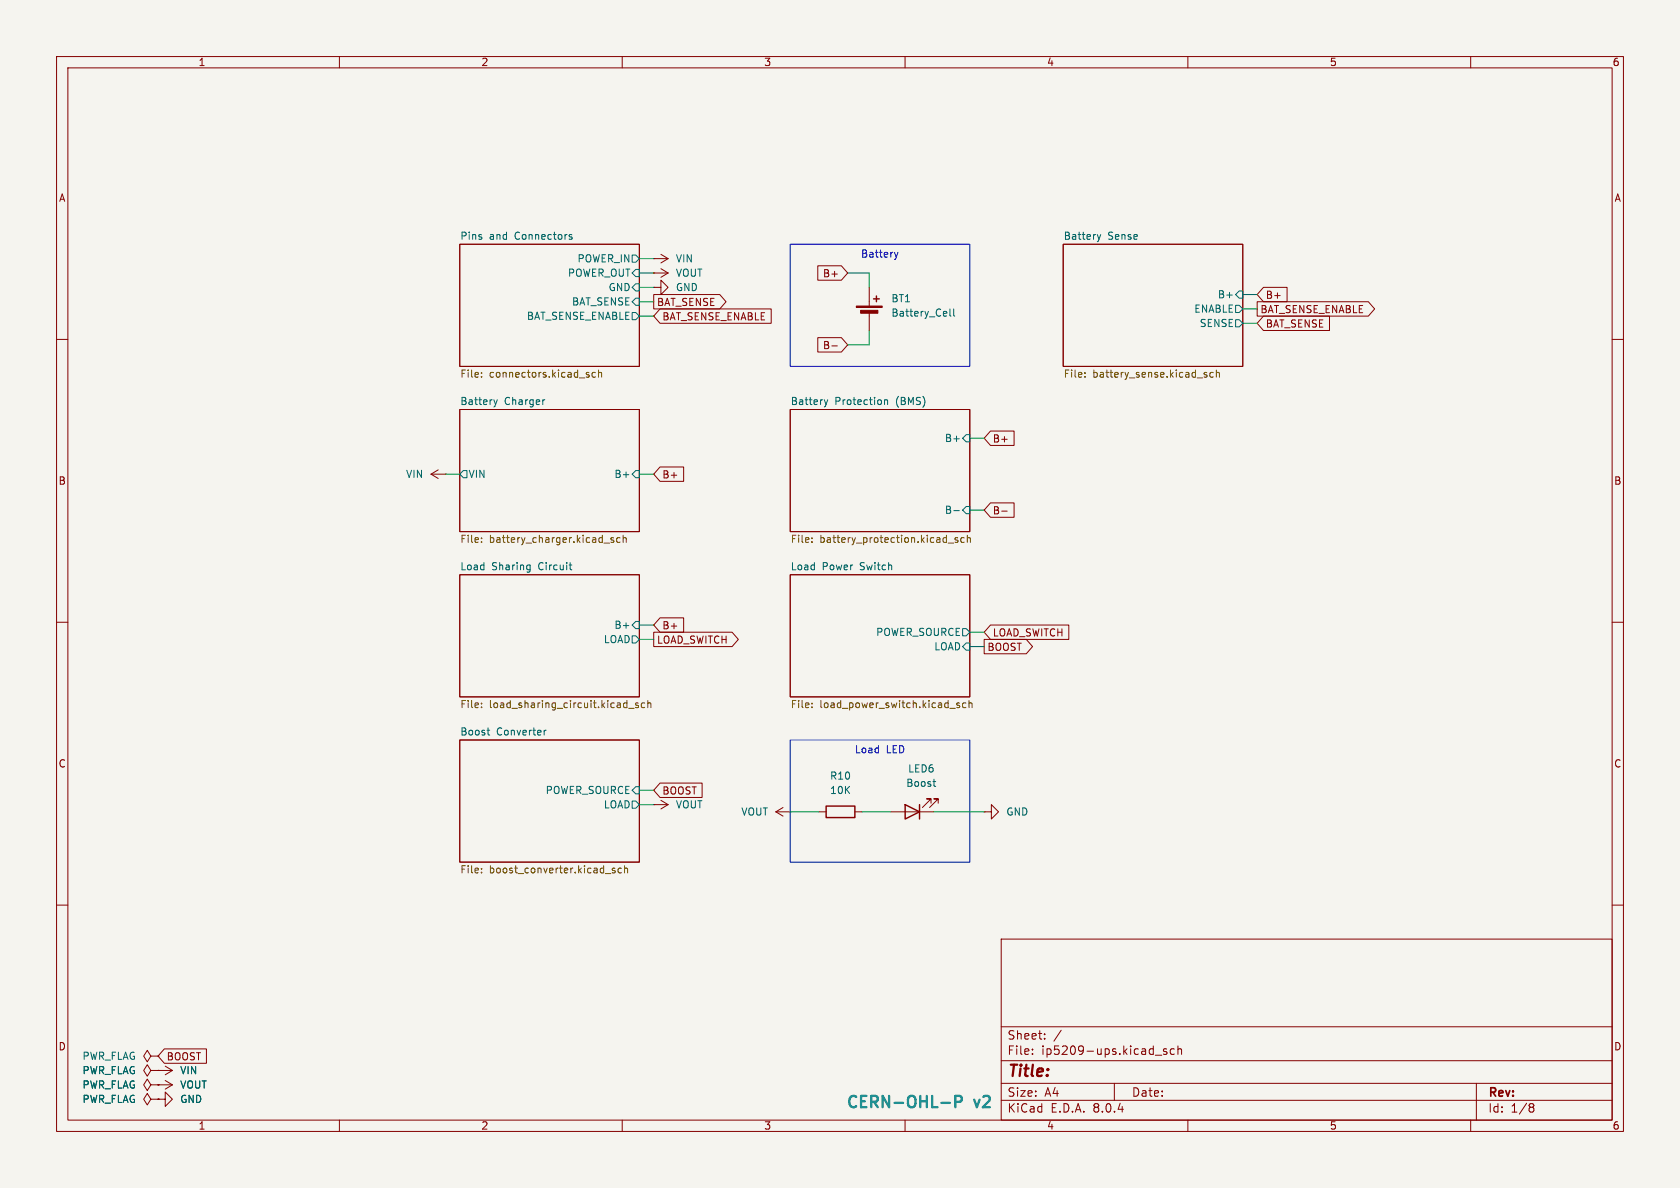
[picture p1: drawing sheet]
<svg xmlns="http://www.w3.org/2000/svg" width="297mm" height="210mm" viewBox="0 0 297 210" stroke-linecap="round" stroke-linejoin="round" font-family="sans-serif">
<path d="M0 0h297v210h-297z" fill="#f5f4ef" stroke="#f5f4ef" stroke-width=".18"/>
<g fill="none" stroke="#840000" stroke-width=".18">
<path d="M10 10h277v190h-277zM12 12h273v186h-273zM60 10v2M110 10v2M160 10v2M210 10v2M260 10v2M10 60h2M81.3 43.2h31.7v21.6h-31.7zM115.6 50.8h1.2v-1.3l1.3 1.3-1.3 1.3v-1.3M115.6 50.8h.1M115.6 48.3h.1"/>
<path d="M115.6 45.7h.1M115.6 52.1h11.6l1.2 1.2-1.2 1.3h-11.6zM115.6 48.3h2.5M115.6 45.7h2.5M116.7 54.6h19.6v2.6h-19.6l-1.1-1.3zM116.8 47.5l1.3 .8M116.8 45l1.3 .7M118.1 48.3l-1.3 .7M118.1 45.7l-1.3 .8M144.6 59.7h4.1l1.2 1.3-1.2 1.2h-4.1zM144.6 47h4.1l1.2 1.3-1.2 1.2h-4.1zM153.7 50.8v3.3"/>
<path d="M153.7 55.1v3.3M188 43.2h31.7v21.6h-31.7zM222.2 53.3h19.7l1.1 1.3-1.1 1.3h-19.7zM223.4 50.8h4.1v2.5h-4.1l-1.2-1.2zM223.4 55.9h11.6v2.5h-11.6l-1.2-1.2zM285 60h2M81.3 72.4h31.7v21.6h-31.7zM139.7 72.4h31.7v21.6h-31.7zM147.1 61.1h.9M175.1 76.2h4.2v2.5h-4.2l-1.1-1.2zM76.2 83.8l1.3 .8M76.2 83.8h2.5"/>
<path d="M77.5 83.1l-1.3 .7M78.7 83.8h.1M116.7 82.5h4.2v2.6h-4.2l-1.1-1.3zM175.1 88.9h4.2v2.5h-4.2l-1.1-1.2zM177.1 90.4h1M10 110h2M81.3 101.6h31.7v21.6h-31.7zM115.6 111.8h13.8l1.1 1.2-1.1 1.3h-13.8zM116.7 109.2h4.2v2.6h-4.2l-1.1-1.3zM139.7 101.6h31.7v21.6h-31.7zM174 113h7.4l1.1 1.3-1.1 1.3h-7.4zM175.1 110.5h13.9v2.5h-13.9l-1.1-1.2z"/>
<path d="M285 110h2M81.3 130.8h31.7v21.6h-31.7zM116.7 138.4h7.4v2.6h-7.4l-1.1-1.3zM10 160h2M115.6 142.2h.1M115.6 142.2h2.5M116.8 141.5l1.3 .7M118.1 142.2l-1.3 .8M137.2 143.5h2.5M137.2 143.5l1.2 .8M138.4 142.7l-1.2 .8M139.7 143.5h.1"/>
<path d="M144.8 143.5h1.2M151.1 143.5h1.3M157.5 143.5h7.6M164.6 142v-.8h-.8h.8l-1.5 1.5M165.9 142v-.8h-.8h.8l-1.6 1.5M174 143.5h1.3v-1.3l1.2 1.3-1.2 1.3v-1.3M174 143.5h.1M285 160h2M177 166h108v32h-108zM26.7 191.8l-.7-1-.6 1 .6 1 .7-1h1.2M26.7 186.7l-.7-1-.6 1 .6 1 .7-1h1.2M26.7 189.2l-.7-1-.6 1 .6 1 .7-1h1.2"/>
<path d="M26.7 194.3l-.7-1-.6 1 .6 1 .7-1h1.2M27.9 191.8h.1M27.9 186.7h.1M27.9 194.3h1.3v-1.3l1.3 1.3-1.3 1.3v-1.3M27.9 194.3h.1M27.9 189.2h.1M27.9 189.2h2.6M27.9 191.8h2.6M29.1 185.4h7.4v2.6h-7.4l-1.2-1.3zM29.2 188.5l1.3 .7M29.2 191l1.3 .8M30.5 189.2l-1.3 .8"/>
<path d="M30.5 191.8l-1.3 .7M60 198v2M110 198v2M160 198v2M177 194.5h108M177 191.5h108M177 187.5h108M177 181.5h108M182.5 186.3v.1M182.5 185.5v.1M184.7 183.6v.1M184.7 182.8v.1"/>
<path d="M187.6 182.1l-1.3 2M197 191.5v3M204.2 186.5h1.2M206.2 185.5l-.3-.1-.2 .2v.2l.5 .2v.3h-.5M207.6 185.5l-.4-.1-.3 .3v.4l.1 .2h.6M208.2 185.5l.3-.1 .3 .1 .1 .9M208.2 184.9v1.5M210 198v2M260 198v2M261 191.5v6.5M270.6 195.1h.3l.3 .3-.3 .3M270.6 195.7h.3"/>
<path d="M270.9 195.7l.2 .2 .1 .4-.3 .3h-.3"/>
</g>
<g fill="none" stroke="#006464" stroke-width=".18">
<path d="M100.7 41.8l.4 .1 .1 .2-.2 .2-.4-.1M100.7 41.5h.4M111.8 45.1h.6l.6 .6-.6 .7h-.6zM111.8 48.3l.6-.7h.6v1.3h-.6zM111.8 53.3l.6-.6h.6v1.3h-.6zM111.8 55.2h.6l.6 .7-.6 .6h-.6zM112.4 50.2h.6v1.2h-.6l-.6-.6zM167.9 54.6v1.1l.2 .2M168.6 54.6v1.1l.2 .2M194 41.5l.3 .8M194.3 42.3l-.2 .4M194.6 41.5l-.3 .8"/>
<path d="M218.4 56.5h.7l.6 .7-.6 .6h-.7zM218.4 54h.7l.6 .6-.6 .6h-.7zM219.1 51.4h.6v1.3h-.6l-.7-.6zM87.3 70.7l.3 .8M87.6 71.5l-.2 .4M87.9 70.7l-.3 .8M96.3 70.7h-.2M145.7 70.7l.3 .8M146 71.5l-.2 .4M146.3 70.7l-.3 .8M156.4 70.7v.8M156.4 70.8l.2-.1h.3v.8"/>
<path d="M170.8 76.8h.6v1.3h-.6l-.6-.6zM81.3 83.8l.6-.6h.6v1.3h-.6zM93.4 99.9h.3M93.7 99.9v1l-.2 .2M100.6 99.9h.5M111.8 83.8l.6-.6h.6v1.3h-.6zM168.6 90.3h1M170.8 89.5h.6v1.3h-.6l-.6-.6zM93.7 100.7h-.3M100.9 100.7h.2M111.8 112.4h.6l.6 .6-.6 .7h-.6zM112.4 109.9h.6v1.2h-.6l-.6-.6z"/>
<path d="M170.2 111.1h.6l.6 .7-.6 .6h-.6zM170.8 113.7h.6v1.2h-.6l-.6-.6zM86.1 129.1h.5M86.3 129.9h.3M96.2 129.1v.8M96.6 129.1l-.4 .2M111.8 139.7l.6-.6h.6v1.2h-.6zM164.9 138.2h.5M165.2 138.9l.2 .1M111.8 141.6h.6l.6 .6-.6 .7h-.6z"/>
</g>
<g fill="none" stroke="#725600" stroke-width=".18">
<path d="M85.1 65.9v.1M85.1 66.6v.1M104 66.3l.2 .1-.2 .3M104 65.8l.1 .1M105.3 65.9l-.4-.1-.2 .3 .1 .5h.5M105.8 66l.2-.2 .3 .1 .1 .8M105.8 65.4v1.3M191.8 66.6v.1M191.8 65.9v.1M213 66.3h.3l.1 .2-.2 .2h-.2M213 65.8l.3 .1M214.5 65.9l-.4-.1-.2 .3 .1 .5h.5"/>
<path d="M215 66l.2-.2 .3 .1 .1 .8M215 65.4v1.3M85.1 95.1v.1M85.1 95.8v.1M108.5 95.1l-.3-.1-.2 .2 .1 .2 .4 .1v.3h-.5M109.6 95.1l-.3-.1-.3 .3 .1 .5h.5M110.2 95.2l.1-.2 .4 .1v.8M110.2 94.6v1.3M143.5 95.8v.1M143.5 95.1v.1M167.6 96h1M169.3 95.1l-.3-.1-.2 .2 .1 .2 .4 .1v.3h-.5"/>
<path d="M170.5 95.1l-.4-.1-.2 .3 .1 .5h.5M171 95.2l.2-.2 .3 .1 .1 .8M171 94.6v1.3M85.1 124.3v.1M85.1 125v.1M111.1 125.2h1M112.8 124.3h-.3l-.2 .1 .1 .2 .4 .1v.3h-.5M114 124.3h-.4l-.2 .2 .1 .5h.5M114.5 124.4l.2-.1h.3l.1 .8M114.5 123.8v1.3M143.5 124.3v.1M143.5 125v.1"/>
<path d="M167.9 125.2h1M169.6 124.3h-.3l-.2 .1 .1 .2 .4 .1v.3h-.5M170.8 124.3h-.4l-.2 .2 .1 .5h.5M171.3 124.4l.2-.1h.3l.1 .8M171.3 123.8v1.3M85.1 154.2v.1M85.1 153.5v.1M108.7 153.5h-.3l-.2 .1 .1 .2 .4 .1v.3h-.5M109.9 153.5h-.4l-.2 .2 .1 .5h.5M110.4 153.6l.2-.1h.3l.1 .8M110.4 153v1.3"/>
</g>
<g fill="#840000" stroke="#840000" stroke-width=".18">
<path d="M151.4 54.1h4.6v.3h-4.6z"/>
<path d="M152.1 54.9h3.1v.5h-3.1z"/>
</g>
<path d="M154.4 52.8h1M154.9 52.3v1M146 142.5h5.1v2h-5.1zM160 142.2l2.6 1.3-2.6 1.3zM162.6 142.2v2.6" fill="none" stroke="#840000" stroke-width=".25"/>
<path d="M166.4 195h1.5M168.9 194.8h.8a.54 .54 0 0 0 .4-.5 .54 .54 0 0 0-.4-.6h-.8v2" fill="none" stroke="#0099b0" stroke-width=".4"/>
<path d="M139.7 43.2h31.7v21.6h-31.7zM158.1 44.6l.3 .9M158.4 45.5l-.1 .3M158.7 44.6l-.3 .9M139.7 130.8h31.7v21.6h-31.7z" fill="none" stroke="#0000c2" stroke-width=".18"/>
<g fill="none" stroke="#009600" stroke-width=".18">
<path d="M113 48.3h2.6M113 55.9h2.6M113 53.3h2.6M113 45.7h2.6M113 50.8h2.6M149.9 48.3h3.8v2.5M153.7 58.4v2.6h-3.8M219.7 52.1h2.5M219.7 54.6h2.5M219.7 57.2h2.5M171.4 77.5h2.6M78.7 83.8h2.6"/>
<path d="M113 83.8h2.6M171.4 90.2h2.6M113 110.5h2.6M113 113h2.6M171.4 114.3h2.6M171.4 111.8h2.6M113 139.7h2.6M113 142.2h2.6M139.7 143.5h5.1M152.4 143.5h5.1M165.1 143.5h8.9"/>
</g>
<text font-size="2.8" fill="#840000" x="178" y="190.9">Title:</text>
<g font-size="2.8" fill="#0099b0">
<text x="149.4" y="196.4">CERN-OHL-P</text>
<text x="172.3" y="196.4">v2</text>
</g>
<g font-size="2.1" fill="#840000">
<text x="178" y="184">Sheet:</text>
<text x="178" y="186.7">File:</text>
<text x="184.1" y="186.7">ip5209-ups.kicad_sch</text>
<text x="178" y="196.9">KiCad</text>
<text x="178" y="194.1">Size:</text>
<text x="184.7" y="194.1">A4</text>
<text x="185.7" y="196.9">E.D.A.</text>
<text x="193.3" y="196.9">8.0.4</text>
<text x="200" y="194.1">Date:</text>
<text x="263" y="194.3">Rev:</text>
<text x="263" y="196.9">Id:</text>
<text x="267.1" y="196.9">1/8</text>
</g>
<g font-size="1.8" fill="#840000">
<text x="35" y="11.9">1</text>
<text x="85" y="11.9">2</text>
<text x="135" y="11.9">3</text>
<text x="185" y="11.9">4</text>
<text x="235" y="11.9">5</text>
<text x="285" y="11.9">6</text>
<text x="10.3" y="35.9">A</text>
<text x="285.3" y="35.9">A</text>
<text x="145.4" y="49.2">B+</text>
<text x="223.7" y="53">B+</text>
<text x="116" y="54.3">BAT_SENSE</text>
<text x="117" y="56.8">BAT_SENSE_ENABLE</text>
<text x="222.7" y="55.6">BAT_SENSE_ENABLE</text>
<text x="223.7" y="58.1">BAT_SENSE</text>
<text x="145.4" y="61.9">B-</text>
<text x="175.4" y="78.4">B+</text>
<text x="10.3" y="85.9">B</text>
<text x="117" y="84.8">B+</text>
<text x="285.3" y="85.9">B</text>
<text x="175.4" y="91.1">B-</text>
<text x="116" y="114">LOAD_SWITCH</text>
<text x="117" y="111.4">B+</text>
<text x="175.4" y="112.7">LOAD_SWITCH</text>
<text x="174.5" y="115.3">BOOST</text>
<text x="10.3" y="135.9">C</text>
<text x="285.3" y="135.9">C</text>
<text x="117" y="140.7">BOOST</text>
<text x="10.3" y="185.9">D</text>
<text x="285.3" y="185.9">D</text>
<text x="29.4" y="187.6">BOOST</text>
<text x="35" y="199.9">1</text>
<text x="85" y="199.9">2</text>
<text x="135" y="199.9">3</text>
<text x="185" y="199.9">4</text>
<text x="235" y="199.9">5</text>
<text x="285" y="199.9">6</text>
</g>
<g font-size="1.8" fill="#006464">
<text x="81.3" y="42.5">Pins</text>
<text x="86.5" y="42.5">and</text>
<text x="91.1" y="42.5">Connectors</text>
<text x="102" y="46.6">POWER_IN</text>
<text x="119.4" y="46.6">VIN</text>
<text x="188" y="42.5">Battery</text>
<text x="195.8" y="42.5">Sense</text>
<text x="100.3" y="49.1">POWER_OUT</text>
<text x="107.5" y="51.7">GND</text>
<text x="119.4" y="51.7">GND</text>
<text x="119.4" y="49.1">VOUT</text>
<text x="157.5" y="53.6">BT1</text>
<text x="215.2" y="52.9">B+</text>
<text x="93" y="56.7">BAT_SENSE_ENABLE</text>
<text x="101" y="54.2">BAT_SENSE</text>
<text x="157.5" y="56.2">Battery_Cell</text>
<text x="211" y="55.5">ENABLE</text>
<text x="212" y="58">SENSE</text>
<text x="81.3" y="71.7">Battery</text>
<text x="89.2" y="71.7">Charger</text>
<text x="139.7" y="71.7">Battery</text>
<text x="147.6" y="71.7">Protection</text>
<text x="158.5" y="71.7">(BMS)</text>
<text x="166.9" y="78.3">B+</text>
<text x="71.7" y="84.7">VIN</text>
<text x="82.7" y="84.7">VIN</text>
<text x="108.5" y="84.7">B+</text>
<text x="166.9" y="91">B-</text>
<text x="81.3" y="100.9">Load</text>
<text x="86.9" y="100.9">Sharing</text>
<text x="95.3" y="100.9">Circuit</text>
<text x="139.7" y="100.9">Load</text>
<text x="145.3" y="100.9">Power</text>
<text x="152.1" y="100.9">Switch</text>
<text x="106.6" y="113.9">LOAD</text>
<text x="108.5" y="111.4">B+</text>
<text x="154.8" y="112.6">POWER_SOURCE</text>
<text x="165.1" y="115.2">LOAD</text>
<text x="81.3" y="130.1">Boost</text>
<text x="87.8" y="130.1">Converter</text>
<text x="160.4" y="136.8">LED6</text>
<text x="96.4" y="140.6">POWER_SOURCE</text>
<text x="106.6" y="143.1">LOAD</text>
<text x="119.4" y="143.1">VOUT</text>
<text x="146.6" y="138">R10</text>
<text x="146.6" y="140.6">10K</text>
<text x="160.1" y="139.3">Boost</text>
<text x="131" y="144.4">VOUT</text>
<text x="177.8" y="144.4">GND</text>
<text x="14.5" y="187.6">PWR_FLAG</text>
<text x="14.5" y="190.1">PWR_FLAG</text>
<text x="31.8" y="190.1">VIN</text>
<text x="14.5" y="192.6">PWR_FLAG</text>
<text x="14.5" y="195.2">PWR_FLAG</text>
<text x="31.8" y="195.2">GND</text>
<text x="31.8" y="192.6">VOUT</text>
</g>
<g font-size="1.8" fill="#0000c2">
<text x="152.1" y="45.9">Battery</text>
<text x="151" y="133.5">Load</text>
<text x="156.7" y="133.5">LED</text>
</g>
<g font-size="1.8" fill="#725600">
<text x="81.3" y="67.1">File:</text>
<text x="86.5" y="67.1">connectors.kicad_sch</text>
<text x="188" y="67.1">File:</text>
<text x="193.2" y="67.1">battery_sense.kicad_sch</text>
<text x="81.3" y="96.3">File:</text>
<text x="86.5" y="96.3">battery_charger.kicad_sch</text>
<text x="139.7" y="96.3">File:</text>
<text x="144.9" y="96.3">battery_protection.kicad_sch</text>
<text x="81.3" y="125.5">File:</text>
<text x="86.5" y="125.5">load_sharing_circuit.kicad_sch</text>
<text x="139.7" y="125.5">File:</text>
<text x="144.9" y="125.5">load_power_switch.kicad_sch</text>
<text x="81.3" y="154.7">File:</text>
<text x="86.5" y="154.7">boost_converter.kicad_sch</text>
</g>
</svg>
